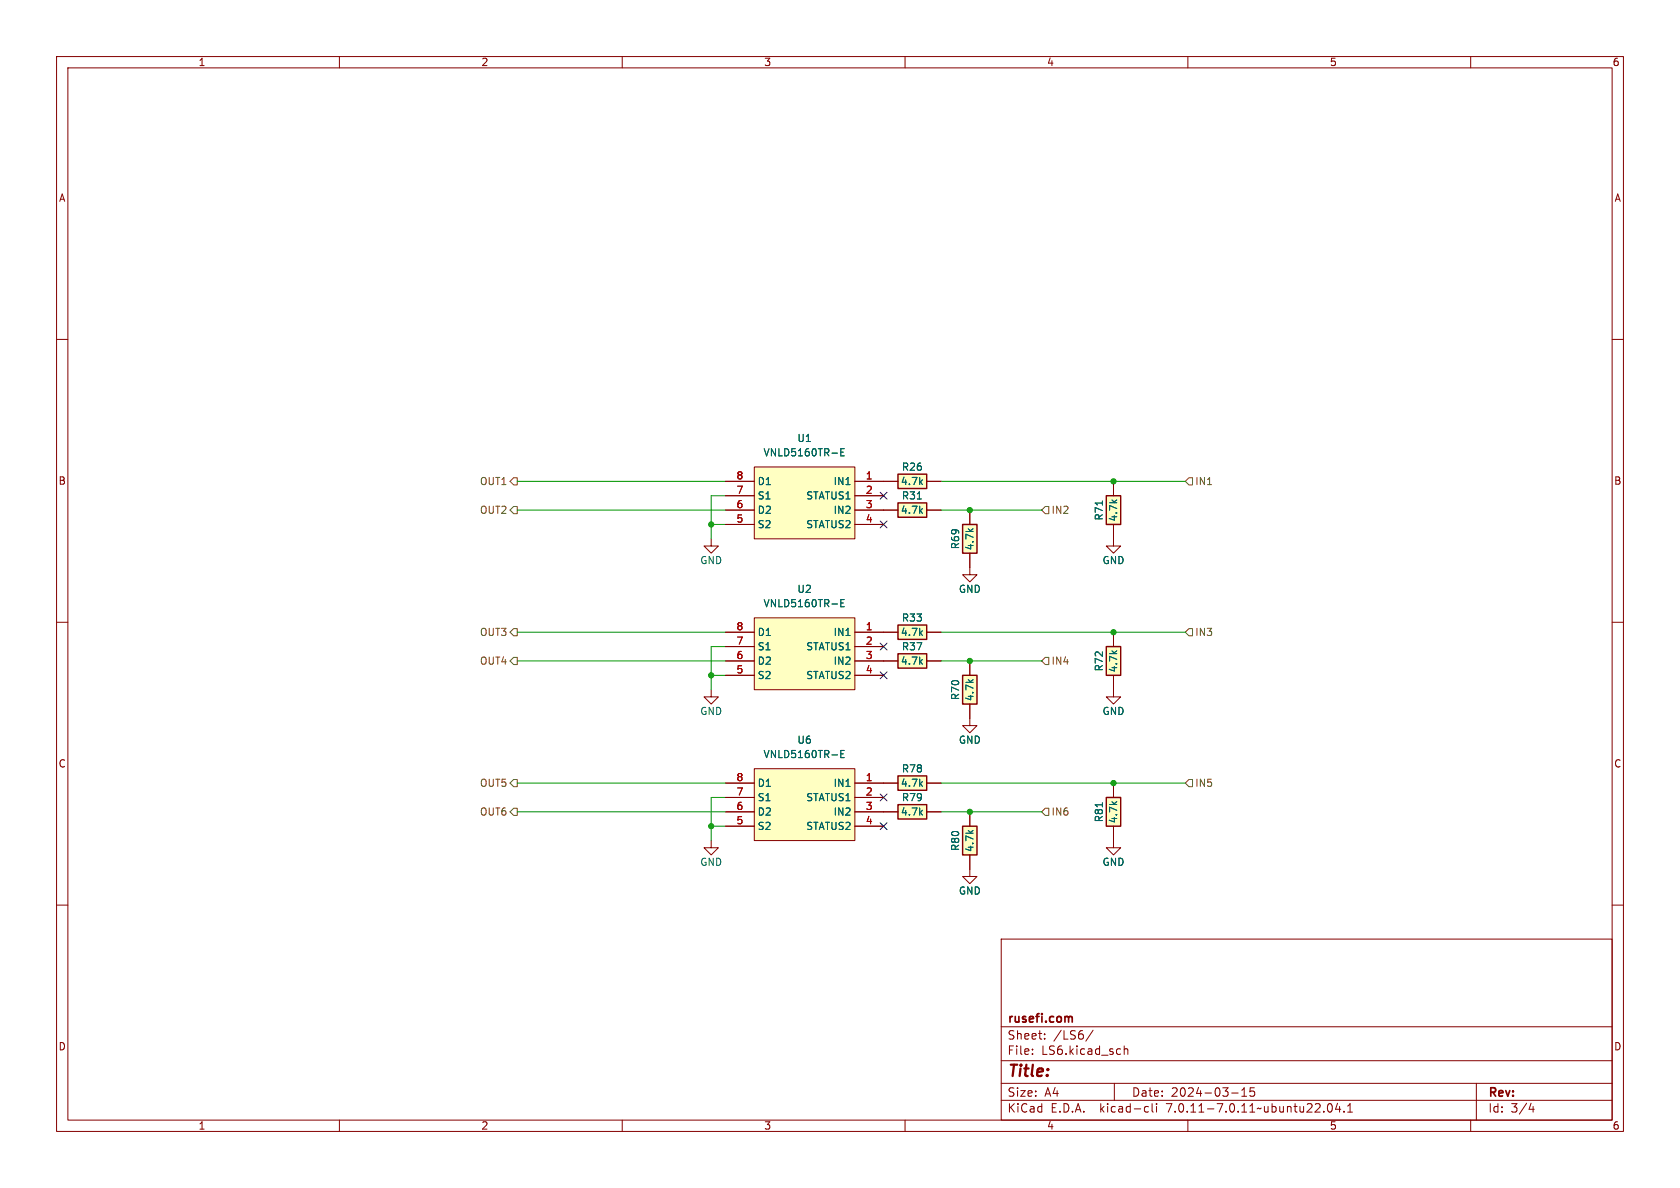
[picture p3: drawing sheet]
<svg xmlns="http://www.w3.org/2000/svg" width="297mm" height="210mm" viewBox="0 0 297 210" stroke-linecap="round" stroke-linejoin="round" font-family="sans-serif">
<g fill="none" stroke="#840000" stroke-width=".18">
<path d="M10 10h277v190h-277zM12 12h273v186h-273zM60 10v2M110 10v2M160 10v2M210 10v2M260 10v2M10 60h2M285 60h2M125.7 95.3v1.2h-1.2l1.2 1.3 1.3-1.3h-1.3M128.3 85.1h5M128.3 87.6h5"/>
<path d="M128.3 90.2h5M128.3 92.7h5M133.3 82.6h17.8v12.7h-17.8zM151.1 85.1h7.6M151.1 87.6h5.1M151.1 90.2h7.6M151.1 92.7h5.1M163.8 85.1h2.6M163.8 90.2h2.6M171.4 97.8v3.8h-1.2l1.2 1.3 1.3-1.3h-1.3M171.4 90.2v2.5M196.8 92.7v3.8h-1.2l1.2 1.3 1.3-1.3h-1.3"/>
<path d="M196.8 85.1v2.5M10 110h2M128.3 111.8h5M128.3 114.3h5M128.3 116.8h5M128.3 119.4h5M133.3 109.2h17.8v12.7h-17.8zM151.1 111.8h7.6M151.1 114.3h5.1M151.1 116.8h7.6M151.1 119.4h5.1M163.8 111.8h2.6"/>
<path d="M163.8 116.8h2.6M171.4 116.8v2.6M196.8 119.4v3.8h-1.2l1.2 1.3 1.3-1.3h-1.3M196.8 111.8v2.5M285 110h2M125.7 121.9v1.3h-1.2l1.2 1.3 1.3-1.3h-1.3M128.3 138.4h5M133.3 135.9h17.8v12.7h-17.8zM151.1 138.4h7.6M163.8 138.4h2.6M171.4 124.5v3.8h-1.2l1.2 1.2 1.3-1.2h-1.3M196.8 138.4v2.6"/>
<path d="M10 160h2M125.7 148.6v1.3h-1.2l1.2 1.2 1.3-1.2h-1.3M128.3 143.5h5M128.3 141h5M128.3 146.1h5M151.1 143.5h7.6M151.1 141h5.1M151.1 146.1h5.1M163.8 143.5h2.6M171.4 151.1v3.8h-1.2l1.2 1.3 1.3-1.3h-1.3M171.4 143.5v2.6M196.8 146.1v3.8h-1.2l1.2 1.2 1.3-1.2h-1.3"/>
<path d="M285 160h2M177 166h108v32h-108zM60 198v2M110 198v2M160 198v2M177 194.5h108M177 191.5h108M177 187.5h108M177 181.5h108M182.5 186.3v.1M182.5 185.5v.1M184.7 183.6v.1"/>
<path d="M184.7 182.8v.1M193.2 182.1l-1.2 2M197 191.5v3M198.7 184.9v1.5M198.7 185.5l.3-.1 .3 .1 .1 .9M202.6 195.6l.4 .1M203 196.5l-.4 .1M203.7 195.1v1.3l.2 .2M204.5 195.1v.1M204.5 195.6v1M210 198v2M217.7 193.2h1.2"/>
<path d="M219.5 193.8h.9M219.5 192.7l.5-.4v1.5M221.7 192.3h-.7v.7l.2-.1h.5l.1 .3-.1 .5-.2 .1-.5-.1M234 196.5v.1M234.9 195.2l.1-.1a.81 .81 0 0 1 .6 .6 .81 .81 0 0 1-.3 .8l-.1 .1a.81 .81 0 0 1-.6-.6 .81 .81 0 0 1 .3-.8zM236.5 195l-.4 1.1h.9M236.8 195.6v1M237.6 196.5v.1M238.2 196.6h.9M238.2 195.5l.5-.4v1.5M260 198v2M261 191.5v6.5"/>
<path d="M270.7 195l-.4 1.1h.9M271 195.6v1"/>
</g>
<path d="M189.1 179.7l.4 .1 .1 .1v.8" fill="none" stroke="#840000" stroke-width=".3"/>
<g fill="#ffffc2" stroke="#ffffc2" stroke-width=".18">
<path d="M158.7 142.2h5.1v2.6h-5.1z"/>
<path d="M133.3 135.9h17.8v12.7h-17.8z"/>
<path d="M133.3 82.6h17.8v12.7h-17.8z"/>
<path d="M133.3 109.2h17.8v12.7h-17.8z"/>
<path d="M158.7 88.9h5.1v2.5h-5.1z"/>
<path d="M158.7 83.8h5.1v2.6h-5.1z"/>
<path d="M170.2 92.7h2.5v5.1h-2.5z"/>
<path d="M195.6 141h2.5v5.1h-2.5z"/>
<path d="M158.7 110.5h5.1v2.5h-5.1z"/>
<path d="M158.7 115.6h5.1v2.5h-5.1z"/>
<path d="M170.2 119.4h2.5v5.1h-2.5z"/>
<path d="M195.6 87.6h2.5v5.1h-2.5z"/>
<path d="M170.2 146.1h2.5v5h-2.5z"/>
<path d="M195.6 114.3h2.5v5.1h-2.5z"/>
<path d="M158.7 137.2h5.1v2.5h-5.1z"/>
</g>
<path d="M158.7 88.9h5.1v2.5h-5.1zM158.7 83.8h5.1v2.6h-5.1zM170.2 92.7h2.5v5.1h-2.5zM195.6 87.6h2.5v5.1h-2.5zM158.7 110.5h5.1v2.5h-5.1zM158.7 115.6h5.1v2.5h-5.1zM170.2 119.4h2.5v5.1h-2.5zM195.6 114.3h2.5v5.1h-2.5zM158.7 137.2h5.1v2.5h-5.1zM158.7 142.2h5.1v2.6h-5.1zM170.2 146.1h2.5v5h-2.5zM195.6 141h2.5v5.1h-2.5z" fill="none" stroke="#840000" stroke-width=".25"/>
<path d="M148.7 79.9h.4M149.3 79.3h-.6v1.3h.6M162.2 88.2h.7M194.9 88.6v.7M148.7 106.6h.4M149.3 106h-.6v1.3h.6M148.7 133.3h.4M149.3 132.7h-.6v1.2h.6M194.9 141.9v.7" fill="none" stroke="#006464" stroke-width=".18"/>
<path d="M90.8 84.5h.6v1.2h-.6l-.6-.6zM90.8 89.5h.6v1.3h-.6l-.6-.6zM184.8 89.5h.6v1.3h-.6l-.7-.6zM210.2 84.5h.6v1.2h-.6l-.7-.6zM90.2 116.8l.6-.6h.6v1.3h-.6zM90.8 111.1h.6v1.3h-.6l-.6-.6zM184.8 116.2h.6v1.3h-.6l-.7-.7zM210.2 111.1h.6v1.3h-.6l-.7-.6zM90.8 137.8h.6v1.3h-.6l-.6-.7zM210.2 137.8h.6v1.3h-.6l-.7-.7zM90.8 142.9h.6v1.2h-.6l-.6-.6zM184.8 142.9h.6v1.2h-.6l-.7-.6z" fill="none" stroke="#725600" stroke-width=".18"/>
<g fill="none" stroke="#009600" stroke-width=".18">
<path d="M91.4 90.2h36.9M91.4 85.1h36.9M125.7 92.7h2.6M128.3 87.6h-2.6v7.7M166.4 90.2h17.7M166.4 85.1h43.1M91.4 111.8h36.9M91.4 116.8h36.9M125.7 119.4h2.6M128.3 114.3h-2.6v7.6M166.4 111.8h43.1M166.4 116.8h17.7"/>
<path d="M91.4 138.4h36.9M166.4 138.4h43.1M91.4 143.5h36.9M125.7 146.1h2.6M128.3 141h-2.6v7.6M166.4 143.5h17.7"/>
</g>
<path d="M155.6 87l1.2 1.2M155.6 92.1l1.2 1.2M156.8 87l-1.2 1.2M156.8 92.1l-1.2 1.2M155.6 113.7l1.2 1.2M155.6 118.8l1.2 1.2M156.8 113.7l-1.2 1.2M156.8 118.8l-1.2 1.2M155.6 140.4l1.2 1.2M155.6 145.4l1.2 1.3M156.8 140.4l-1.2 1.2M156.8 145.4l-1.2 1.3" fill="none" stroke="#000084" stroke-width=".18"/>
<g fill="#009600" stroke="#009600" stroke-width=".18">
<circle cx="196.8" cy="111.8" r=".46"/>
<circle cx="196.8" cy="85.1" r=".46"/>
<circle cx="171.4" cy="90.2" r=".46"/>
<circle cx="125.7" cy="119.4" r=".46"/>
<circle cx="125.7" cy="146.1" r=".46"/>
<circle cx="125.7" cy="92.7" r=".46"/>
<circle cx="196.8" cy="138.4" r=".46"/>
<circle cx="171.4" cy="116.8" r=".46"/>
<circle cx="171.4" cy="143.5" r=".46"/>
</g>
<text font-size="2.8" fill="#840000" x="178" y="190.9">Title:</text>
<g font-size="2.1" fill="#840000">
<text x="178" y="184">Sheet:</text>
<text x="178" y="181.2">rusefi.com</text>
<text x="186.2" y="184">/LS6/</text>
<text x="178" y="186.7">File:</text>
<text x="184.1" y="186.7">LS6.kicad_sch</text>
<text x="178" y="196.9">KiCad</text>
<text x="178" y="194.1">Size:</text>
<text x="184.7" y="194.1">A4</text>
<text x="185.7" y="196.9">E.D.A.</text>
<text x="194.6" y="196.9">kicad-cli</text>
<text x="200" y="194.1">Date:</text>
<text x="206.5" y="196.9">7.0.11-7.0.11~ubuntu22.04.1</text>
<text x="207" y="194.1">2024-03-15</text>
<text x="263" y="194.3">Rev:</text>
<text x="263" y="196.9">Id:</text>
<text x="267.1" y="196.9">3/4</text>
</g>
<g font-size="1.8" fill="#840000">
<text x="35" y="11.9">1</text>
<text x="85" y="11.9">2</text>
<text x="135" y="11.9">3</text>
<text x="185" y="11.9">4</text>
<text x="235" y="11.9">5</text>
<text x="285" y="11.9">6</text>
<text x="10.3" y="35.9">A</text>
<text x="285.3" y="35.9">A</text>
<text x="10.3" y="85.9">B</text>
<text x="285.3" y="85.9">B</text>
<text x="10.3" y="135.9">C</text>
<text x="285.3" y="135.9">C</text>
<text x="10.3" y="185.9">D</text>
<text x="285.3" y="185.9">D</text>
<text x="35" y="199.9">1</text>
<text x="85" y="199.9">2</text>
<text x="135" y="199.9">3</text>
<text x="185" y="199.9">4</text>
<text x="235" y="199.9">5</text>
<text x="285" y="199.9">6</text>
</g>
<g font-size="1.8" fill="#006464">
<text x="134.9" y="80.9">VNLD5160TR-E</text>
<text x="140.9" y="78.3">U1</text>
<text x="159.3" y="83.4">R26</text>
<text x="133.9" y="88.5">S1</text>
<text x="133.9" y="86">D1</text>
<text x="142.4" y="88.5">STATUS1</text>
<text x="147.3" y="86">IN1</text>
<text x="159.2" y="86">4.7k</text>
<text x="159.3" y="88.5">R31</text>
<text x="133.9" y="93.6">S2</text>
<text x="133.9" y="91">D2</text>
<text x="142.4" y="93.6">STATUS2</text>
<text x="147.3" y="91">IN2</text>
<text x="159.2" y="91">4.7k</text>
<text x="195.2" y="92.1" transform="rotate(-90 195.2 92.1)">R71</text>
<text x="197.7" y="92.3" transform="rotate(-90 197.7 92.3)">4.7k</text>
<text x="123.7" y="99.9">GND</text>
<text x="169.8" y="97.2" transform="rotate(-90 169.8 97.2)">R69</text>
<text x="172.3" y="97.4" transform="rotate(-90 172.3 97.4)">4.7k</text>
<text x="194.8" y="99.9">GND</text>
<text x="134.9" y="107.5">VNLD5160TR-E</text>
<text x="140.9" y="105">U2</text>
<text x="169.4" y="105">GND</text>
<text x="133.9" y="112.6">D1</text>
<text x="147.3" y="112.6">IN1</text>
<text x="159.2" y="112.6">4.7k</text>
<text x="159.3" y="110.1">R33</text>
<text x="133.9" y="117.7">D2</text>
<text x="133.9" y="115.2">S1</text>
<text x="142.4" y="115.2">STATUS1</text>
<text x="147.3" y="117.7">IN2</text>
<text x="159.2" y="117.7">4.7k</text>
<text x="159.3" y="115.2">R37</text>
<text x="195.2" y="118.8" transform="rotate(-90 195.2 118.8)">R72</text>
<text x="197.7" y="119" transform="rotate(-90 197.7 119)">4.7k</text>
<text x="133.9" y="120.2">S2</text>
<text x="142.4" y="120.2">STATUS2</text>
<text x="169.8" y="123.9" transform="rotate(-90 169.8 123.9)">R70</text>
<text x="172.3" y="124" transform="rotate(-90 172.3 124)">4.7k</text>
<text x="123.7" y="126.6">GND</text>
<text x="140.9" y="131.7">U6</text>
<text x="169.4" y="131.7">GND</text>
<text x="194.8" y="126.6">GND</text>
<text x="134.9" y="134.2">VNLD5160TR-E</text>
<text x="159.3" y="136.8">R78</text>
<text x="133.9" y="141.8">S1</text>
<text x="133.9" y="139.3">D1</text>
<text x="142.4" y="141.8">STATUS1</text>
<text x="147.3" y="139.3">IN1</text>
<text x="159.2" y="139.3">4.7k</text>
<text x="159.3" y="141.8">R79</text>
<text x="133.9" y="146.9">S2</text>
<text x="133.9" y="144.4">D2</text>
<text x="142.4" y="146.9">STATUS2</text>
<text x="147.3" y="144.4">IN2</text>
<text x="159.2" y="144.4">4.7k</text>
<text x="195.2" y="145.5" transform="rotate(-90 195.2 145.5)">R81</text>
<text x="197.7" y="145.6" transform="rotate(-90 197.7 145.6)">4.7k</text>
<text x="123.7" y="153.3">GND</text>
<text x="169.8" y="150.5" transform="rotate(-90 169.8 150.5)">R80</text>
<text x="172.3" y="150.7" transform="rotate(-90 172.3 150.7)">4.7k</text>
<text x="194.8" y="153.3">GND</text>
<text x="169.4" y="158.3">GND</text>
</g>
<g font-size="1.8" fill="#725600">
<text x="84.7" y="86">OUT1</text>
<text x="211.2" y="86">IN1</text>
<text x="84.7" y="91">OUT2</text>
<text x="185.8" y="91">IN2</text>
<text x="84.7" y="112.6">OUT3</text>
<text x="211.2" y="112.6">IN3</text>
<text x="84.7" y="117.7">OUT4</text>
<text x="185.8" y="117.7">IN4</text>
<text x="84.7" y="139.3">OUT5</text>
<text x="211.2" y="139.3">IN5</text>
<text x="84.7" y="144.4">OUT6</text>
<text x="185.8" y="144.4">IN6</text>
</g>
<g font-size="1.8" fill="#a90000">
<text x="130.1" y="89.9">6</text>
<text x="130.1" y="87.4">7</text>
<text x="130.1" y="84.8">8</text>
<text x="153" y="84.8">1</text>
<text x="153" y="87.4">2</text>
<text x="153" y="89.9">3</text>
<text x="130.1" y="92.5">5</text>
<text x="153" y="92.5">4</text>
<text x="130.1" y="111.5">8</text>
<text x="153" y="111.5">1</text>
<text x="130.1" y="119.1">5</text>
<text x="130.1" y="116.6">6</text>
<text x="130.1" y="114">7</text>
<text x="153" y="114">2</text>
<text x="153" y="116.6">3</text>
<text x="153" y="119.1">4</text>
<text x="130.1" y="143.3">6</text>
<text x="130.1" y="140.7">7</text>
<text x="130.1" y="138.2">8</text>
<text x="153" y="138.2">1</text>
<text x="153" y="140.7">2</text>
<text x="153" y="143.3">3</text>
<text x="130.1" y="145.8">5</text>
<text x="153" y="145.8">4</text>
</g>
</svg>
